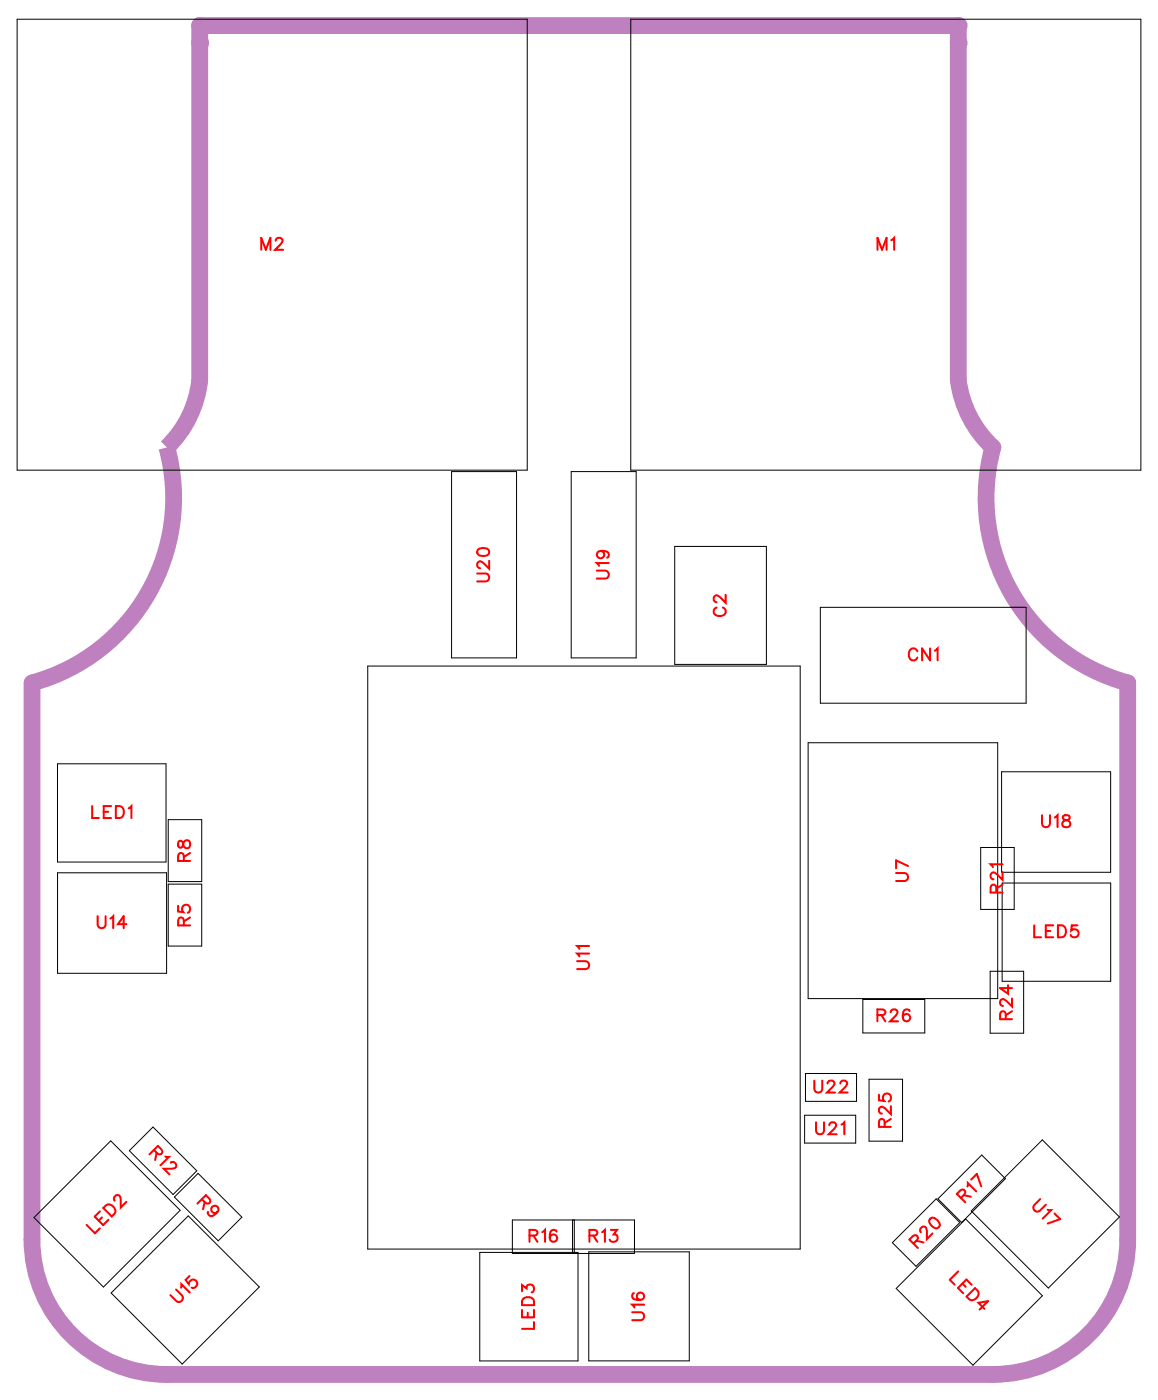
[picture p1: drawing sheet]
<svg xmlns="http://www.w3.org/2000/svg" width="69mm" height="83mm" viewBox="0 0 69 83" stroke-linecap="round" stroke-linejoin="round" font-family="sans-serif">
<path d="M11.8 22.5a6.5 6.5 0 0 1-1.9 4 11.4 11.4 0 0 1-8 14" fill="none" stroke="#bf80bf" stroke-width="1" stroke-linecap="butt"/>
<path d="M11.8 2.5v20" fill="none" stroke="#bf80bf" stroke-width="1"/>
<circle cx="11.8" cy="2.5" r=".5" fill="#bf80bf"/>
<path d="M11.8 1.5v1" fill="none" stroke="#bf80bf" stroke-width="1"/>
<circle cx="11.8" cy="1.5" r=".5" fill="#bf80bf"/>
<path d="M11.8 1.5h45" fill="none" stroke="#bf80bf" stroke-width="1"/>
<circle cx="56.8" cy="1.5" r=".5" fill="#bf80bf"/>
<path d="M56.8 1.5v1" fill="none" stroke="#bf80bf" stroke-width="1"/>
<circle cx="56.8" cy="2.5" r=".5" fill="#bf80bf"/>
<path d="M56.8 2.5v20a6.6 6.6 0 0 0 2.1 4 11.4 11.4 0 0 0 8 14v33a8 8 0 0 1-8 8h-49a8 8 0 0 1-8-8v-33" fill="none" stroke="#bf80bf" stroke-width="1"/>
<g fill="none" stroke="#000" stroke-width=".06">
<path d="M1 1.1h30.3v26.8h-30.3zM37.4 1.1h30.3v26.8h-30.3zM21.8 39.5h25.7v34.6h-25.7zM26.8 28h3.8v11h-3.8zM33.9 28h3.8v11h-3.8zM40 32.4h5.5v7h-5.5zM48.7 36h12.2v5.7h-12.2zM3.4 45.3h6.4v5.8h-6.4zM3.4 51.8h6.5v5.9h-6.5zM10 52.5h2v3.6h-2zM10 48.6h2v3.7h-2zM47.9 44.1h11.3v15.1h-11.3z"/>
<path d="M51.2 59.3h3.7v2h-3.7zM58.2 50.3h2v3.7h-2zM58.7 57.6h2v3.7h-2zM59.4 45.8h6.5v6h-6.5zM59.5 52.4h6.4v5.8h-6.4zM6.6 67.7l4.1 4.1-4.6 4.6-4.1-4.2zM9.1 66.9l2.6 2.6-1.4 1.4-2.6-2.6zM10.3 71l1.5-1.4 2.5 2.6-1.4 1.4zM11.2 72.1l4.2 4.3-4.6 4.5-4.2-4.2zM28.5 74.3h5.8v6.4h-5.8zM30.4 72.4h7.2v2h-7.2zM34 72.4v2"/>
<path d="M34.1 72.4v2M34.9 74.3h6v6.4h-6zM47.7 66.2h3.1v1.6h-3.1zM47.8 63.7h3v1.6h-3zM51.6 64h1.9v3.7h-1.9zM53.2 76.4l4.1-4.1 4.5 4.6-4.1 4.1zM55.5 71.1l1.4 1.4-2.6 2.6-1.4-1.4zM55.6 71.1l2.6-2.6 1.4 1.4-2.6 2.6zM61.8 67.6l4.6 4.6-4.2 4.2-4.6-4.6z"/>
</g>
<g fill="none" stroke="#f00" stroke-width=".12">
<path d="M15.5 14.8v-.7l.3 .7 .2-.7v.7M16.4 14.3l.1-.2h.1l.2 .1-.1 .3-.4 .3h.5M52.1 14.8v-.7l.2 .7 .3-.7v.7M52.9 14.2l.1-.1v.7M28.3 34h.5l.2 .2-.1 .3h-.6M28.3 32.6l.3-.1a.3 .3 0 0 1 .4 .3 .38 .38 0 0 1-.4 .2 .38 .38 0 0 1-.3-.3zM29 33.3v.4l-.3-.3-.3-.1-.1 .1v.2l.2 .1M35.4 33.9h.5l.2 .2-.1 .2h-.6M35.6 32.7a.22 .22 0 0 1 .2 .3 .22 .22 0 0 1-.3 .1 .22 .22 0 0 1 0-.4h.1a.34 .34 0 0 1 .5 .3l-.1 .1M36.1 33.4h-.7l.1 .2M42.5 36a.26 .26 0 0 0-.2 .3 .26 .26 0 0 0 .3 .2h.2a.26 .26 0 0 0 .3-.2 .26 .26 0 0 0-.2-.3M43 35.3v.5l-.3-.4-.2-.1-.2 .2v.1l.2 .1"/>
<path d="M54.4 38.6a.26 .26 0 0 0-.3-.1 .26 .26 0 0 0-.2 .2v.2a.26 .26 0 0 0 .2 .3 .26 .26 0 0 0 .3-.2M55.2 38.5v.7l-.5-.7v.7M55.5 38.6l.1-.1v.7M5.5 47.8v.7h.4M5.8 54.4v.5l.2 .2 .2-.1 .1-.6M6.2 48.2h.2M6.5 54.5l.2-.1v.7M6.6 47.8h-.4v.7h.4M6.9 47.8h.2a.38 .38 0 0 1 .3 .4 .38 .38 0 0 1-.3 .3h-.2zM7.5 54.8h-.5l.3-.4v.7M7.6 48l.2-.2v.7M10.6 53.7v.4h.3a.25 .25 0 0 1 0-.4 .25 .25 0 0 1 .3 .1 .25 .25 0 0 1-.1 .4"/>
<path d="M10.6 49.9v.4h.1l.3-.4a.24 .24 0 0 1 .3 .2 .24 .24 0 0 1-.3 .2l-.1-.1-.1-.3zM10.9 54.9v-.4l-.2-.1-.1 .2v.3h.7M10.9 51.1v-.4l-.2-.1-.1 .2v.3h.7M11.3 54.4l-.4 .3M11.3 50.6l-.4 .2M34.2 57h.5l.2 .2-.1 .3h-.6M34.9 56.6h-.7l.2 .1M34.9 56.1h-.7l.2 .2M53.2 51.8h.5l.2 .2-.1 .2-.6 .1M53.9 51.4l-.7-.4v.5M54 60l-.1-.1a.35 .35 0 0 0-.4 .3 .35 .35 0 0 0 .3 .4 .22 .22 0 0 0 .2-.2 .22 .22 0 0 0-.2-.2 .22 .22 0 0 0-.2 .2M59.1 53v-.4l-.2-.1-.1 .2v.3h.7"/>
<path d="M59.5 51.7v.5l-.4-.3-.2-.1-.1 .1v.1l.1 .2M59.5 51.3h-.7l.1 .1M59.5 52.5l-.4 .2M59.8 58.5v.5l-.5-.4h.7M60 59.2v.5l-.3-.3-.2-.1-.2 .1v.1l.2 .2M60 60l-.3 .2M61.4 54.9v.7h.4M61.8 48.4v.5l.2 .2 .3-.1v-.6M62 55.2h.3M62.5 54.9h-.5v.7h.5M62.6 48.5l.1-.1v.7M62.8 54.9h.2a.38 .38 0 0 1 .2 .4 .38 .38 0 0 1-.2 .3h-.2z"/>
<path d="M63.1 48.4v.2l.3 .1 .1 .1a.24 .24 0 0 1-.2 .3 .24 .24 0 0 1-.3-.3l.5-.3-.1-.1zM63.9 54.9h-.3l-.1 .3a.25 .25 0 0 1 .4 0 .25 .25 0 0 1 0 .4 .25 .25 0 0 1-.4-.1M5.1 72.7l.5 .5 .3-.3M5.9 71.9l-.3 .3 .5 .5 .3-.3M6 72.2l-.1 .2M6.1 71.7l.2-.2a.38 .38 0 0 1 .4 .1 .38 .38 0 0 1 .1 .4l-.2 .2zM6.8 71.2v-.2l.1-.1h.2l.1 .3v.4l.3-.3M9.1 68.2l.3 .3 .2-.1v-.2l-.2-.2-.5 .5M9.3 68.4l-.1 .4M9.8 68.6h.2l-.5 .5M10.1 69h.2l.1 .1v.1l-.2 .1h-.5l.4 .4M10.4 76.5l.4 .4v.3h-.2l-.5-.4"/>
<path d="M10.7 76.4l.1-.2 .5 .5M11.2 75.7l-.2 .2 .2 .3a.25 .25 0 0 1 .3-.3 .25 .25 0 0 1 .2 .3 .25 .25 0 0 1-.3 .2M12 71.1l.3 .3 .2-.1-.1-.2-.2-.2-.5 .5M12.1 71.3l-.1 .4M12.3 71.9v.1a.35 .35 0 0 0 .5 .1 .35 .35 0 0 0 .1-.5 .22 .22 0 0 0-.3 0 .22 .22 0 0 0 0 .3 .22 .22 0 0 0 .3 0M31 76.6v-.4l.2 .2a.24 .24 0 0 1 .4-.1 .24 .24 0 0 1-.1 .4M31 77.7v.5h.7v-.5M31.1 77h.1h.4l.1 .4h-.7zM31.3 77.9v.3M31.4 73.3h.4l.1-.2-.2-.1h-.3v.7M31.6 73.3l.3 .4M31.7 78.4v.4h-.7"/>
<path d="M32.2 73.1l.1-.1v.7M33 73.1v-.1a.35 .35 0 0 0-.4 .3 .35 .35 0 0 0 .2 .4 .22 .22 0 0 0 .3-.2 .22 .22 0 0 0-.2-.3 .22 .22 0 0 0-.3 .2M35 73.3h.4v-.2l-.1-.1h-.3v.7M35.2 73.3l.2 .4M35.7 73.1l.2-.1v.7M36.2 73h.4l-.2 .2a.24 .24 0 0 1 .2 .4 .24 .24 0 0 1-.4-.1M37.5 77.9h.5l.2 .2-.1 .2h-.6M37.6 76.7l-.1 .1a.35 .35 0 0 0 .3 .4 .35 .35 0 0 0 .4-.3 .22 .22 0 0 0-.2-.2 .22 .22 0 0 0-.2 .2 .22 .22 0 0 0 .2 .2M38.2 77.4h-.7l.1 .2M48.3 64.1v.5l.2 .2 .2-.1 .1-.6M48.4 66.6v.5l.2 .2 .2-.1 .1-.6M49.1 64.3l.1-.2h.2l.1 .1-.1 .3-.3 .3h.4"/>
<path d="M49.2 66.8l.1-.2h.2l.1 .1-.1 .3-.3 .3h.4M49.8 64.3l.2-.2h.1l.2 .1-.1 .3-.4 .3h.5M49.9 66.7l.2-.1v.7M52 60.2h.5v-.2l-.1-.1h-.4v.7M52.1 64.9v.4h.3a.25 .25 0 0 1 0-.4 .25 .25 0 0 1 .4 .1 .25 .25 0 0 1-.1 .3M52.3 60.2l.2 .4M52.5 66.9l-.1-.4-.1-.1-.2 .2v.3h.8M52.8 60.1l.2-.2h.1l.1 .1-.1 .3-.3 .3h.5M52.9 65.6v.5l-.4-.3-.2-.1-.2 .1v.1l.2 .2M52.9 66.4l-.4 .2M54.2 73.8l.3-.3-.1-.2h-.2l-.2 .2 .5 .5M54.4 73.6l.4 .1"/>
<path d="M54.6 73.1v-.2l.1-.1h.2l.1 .2v.5l.3-.3M55.2 72.3a.38 .38 0 0 1 .4 .1 .38 .38 0 0 1 .1 .4 .38 .38 0 0 1-.4-.1 .38 .38 0 0 1-.1-.4zM56.8 75.4l-.5 .5 .3 .3M57 71.1l.3-.3-.1-.2h-.2l-.2 .2 .5 .5M57.1 76.2l.2 .1M57.2 70.9l.4 .1M57.3 76.9l.5-.5 .2 .2a.38 .38 0 0 1-.1 .4 .38 .38 0 0 1-.4 .1zM57.4 70.4v-.2l.5 .5M57.6 70l.3-.4 .3 .8M57.6 76.2l-.3-.3-.5 .5 .3 .3M58.4 77.7l-.4-.4 .6-.1-.5 .5M59.7 60.5l-.1-.4-.1-.1-.2 .2v.3h.7"/>
<path d="M61.7 71.1l-.4 .4v.3l.3 .1 .4-.4M62.1 71.8h.3l-.5 .5M62.6 72l.3 .3-.7 .3"/>
</g>
<g font-size="1.2" fill="#fff">
<text x="15.4" y="15.1">M2</text>
<text x="52" y="15.1">M1</text>
<text x="29.3" y="34.6" transform="rotate(-90 29.3 34.6)">U20</text>
<text x="36.4" y="34.4" transform="rotate(-90 36.4 34.4)">U19</text>
<text x="43.3" y="36.6" transform="rotate(-90 43.3 36.6)">C2</text>
<text x="53.9" y="39.5">CN1</text>
<text x="5.4" y="48.8">LED1</text>
<text x="11.6" y="51.1" transform="rotate(-90 11.6 51.1)">R8</text>
<text x="54.2" y="52.3" transform="rotate(-90 54.2 52.3)">U7</text>
<text x="59.8" y="53" transform="rotate(-90 59.8 53)">R21</text>
<text x="61.8" y="49.4">U18</text>
<text x="5.7" y="55.4">U14</text>
<text x="11.6" y="55" transform="rotate(-90 11.6 55)">R5</text>
<text x="35.2" y="57.6" transform="rotate(-90 35.2 57.6)">U11</text>
<text x="61.3" y="55.9">LED5</text>
<text x="48.2" y="65.1">U22</text>
<text x="52" y="60.9">R26</text>
<text x="60.3" y="60.5" transform="rotate(-90 60.3 60.5)">R24</text>
<text x="8.6" y="68.7" transform="rotate(45 8.6 68.7)">R12</text>
<text x="11.5" y="71.6" transform="rotate(45 11.5 71.6)">R9</text>
<text x="48.3" y="67.6">U21</text>
<text x="53.1" y="66.9" transform="rotate(-90 53.1 66.9)">R25</text>
<text x="57.4" y="71.6" transform="rotate(-45 57.4 71.6)">R17</text>
<text x="61" y="71.8" transform="rotate(45 61 71.8)">U17</text>
<text x="5.8" y="73.4" transform="rotate(-45 5.8 73.4)">LED2</text>
<text x="10.8" y="77.6" transform="rotate(-45 10.8 77.6)">U15</text>
<text x="31.4" y="74">R16</text>
<text x="34.9" y="74">R13</text>
<text x="54.6" y="74.3" transform="rotate(-45 54.6 74.3)">R20</text>
<text x="56.1" y="76.1" transform="rotate(45 56.1 76.1)">LED4</text>
<text x="32" y="78.9" transform="rotate(-90 32 78.9)">LED3</text>
<text x="38.5" y="78.4" transform="rotate(-90 38.5 78.4)">U16</text>
</g>
</svg>
